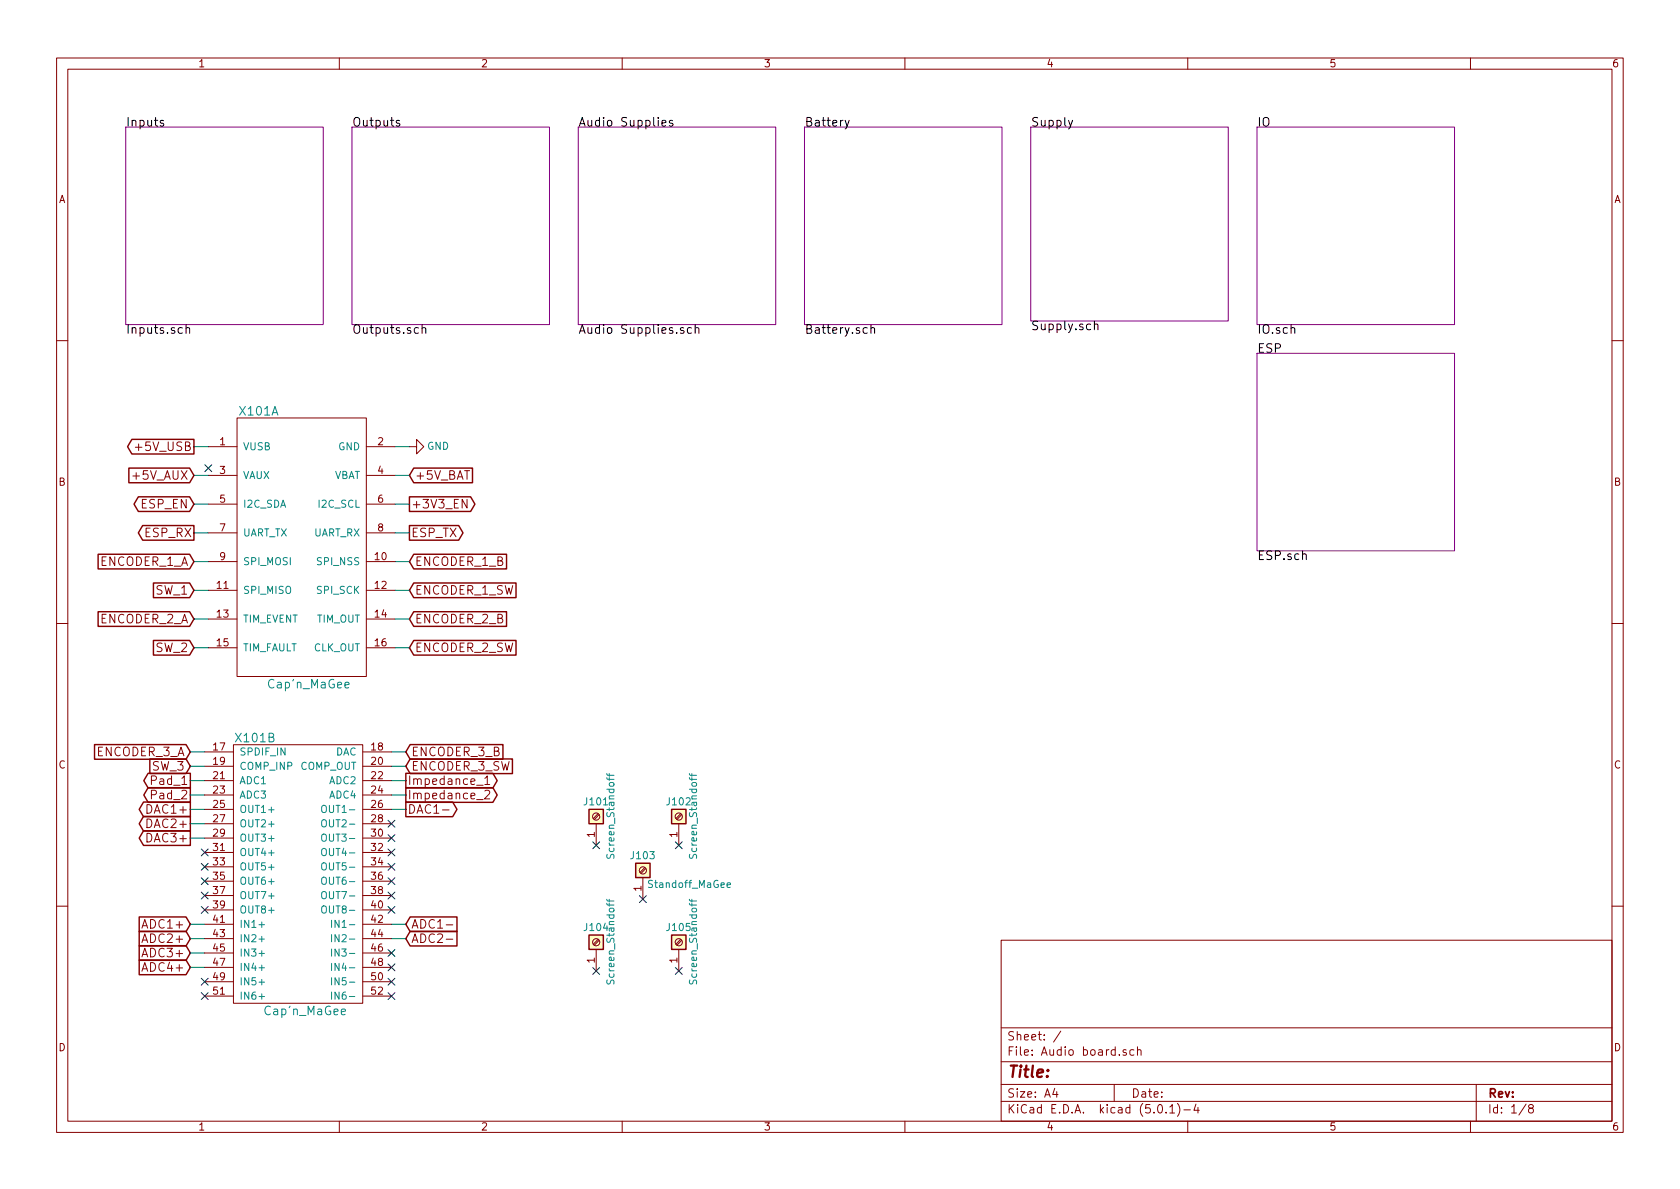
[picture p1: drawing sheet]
EESchema Schematic File Version 2
LIBS:power
LIBS:device
LIBS:switches
LIBS:relays
LIBS:motors
LIBS:transistors
LIBS:conn
LIBS:linear
LIBS:regul
LIBS:74xx
LIBS:cmos4000
LIBS:adc-dac
LIBS:memory
LIBS:xilinx
LIBS:microcontrollers
LIBS:dsp
LIBS:microchip
LIBS:analog_switches
LIBS:motorola
LIBS:texas
LIBS:intel
LIBS:audio
LIBS:interface
LIBS:digital-audio
LIBS:philips
LIBS:display
LIBS:cypress
LIBS:siliconi
LIBS:opto
LIBS:atmel
LIBS:contrib
LIBS:valves
LIBS:BOOST
LIBS:BUCK
LIBS:CODEC
LIBS:CONNECTOR
LIBS:EMI_GASKET
LIBS:LDO
LIBS:LED
LIBS:POWER_SW
LIBS:SDRAM
LIBS:STM32
LIBS:TVS_ARRAY
LIBS:LOGIC
LIBS:BATTERY
LIBS:DISCRETE
LIBS:ELECTROMECH
LIBS:WIFI
LIBS:Audio board-cache
EELAYER 25 0
EELAYER END
$Descr A4 11693 8268
encoding utf-8
Sheet 1 8
Title ""
Date ""
Rev ""
Comp ""
Comment1 ""
Comment2 ""
Comment3 ""
Comment4 ""
$EndDescr
$Sheet
S 875  875  1375 1375
U 5AD71B4E
F0 "Inputs" 60
F1 "Inputs.sch" 60
$EndSheet
$Sheet
S 2450 875  1375 1375
U 5ADC64DA
F0 "Outputs" 60
F1 "Outputs.sch" 60
$EndSheet
$Sheet
S 4025 875  1375 1375
U 5ADD1B2B
F0 "Audio Supplies" 60
F1 "Audio Supplies.sch" 60
$EndSheet
$Sheet
S 5600 875  1375 1375
U 5ADF4057
F0 "Battery" 60
F1 "Battery.sch" 60
$EndSheet
$Sheet
S 7175 875  1375 1350
U 5AE0438D
F0 "Supply" 60
F1 "Supply.sch" 60
$EndSheet
$Comp
L Cap'n_MaGee X101
U 1 1
P 2100 3800
F 0 "X101" H 1800 4750 60  0000 C CNN
F 1 "Cap'n_MaGee" H 2150 2850 60  0000 C CNN
F 2 "PCI-e:Mini_PCI-e_Female" H 1350 3300 60  0001 C CNN
F 3 "" H 1350 3300 60  0001 C CNN
	1    2100 3800
	1    0    0    -1  
$EndComp
$Comp
L Cap'n_MaGee X101
U 2 1
P 2075 6075
F 0 "X101" H 1775 7025 60  0000 C CNN
F 1 "Cap'n_MaGee" H 2125 5125 60  0000 C CNN
F 2 "PCI-e:Mini_PCI-e_Female" H 1325 5575 60  0001 C CNN
F 3 "" H 1325 5575 60  0001 C CNN
	2    2075 6075
	1    0    0    -1  
$EndComp
Text GLabel 1325 5425 0    60   Output ~ 0
Pad_1
Text GLabel 2825 5425 2    60   Output ~ 0
Impedance_1
Text GLabel 2825 5525 2    60   Output ~ 0
Impedance_2
Text GLabel 1325 5525 0    60   Output ~ 0
Pad_2
Text GLabel 1350 3700 0    60   Output ~ 0
ESP_RX
Text GLabel 2850 3700 2    60   Output ~ 0
ESP_TX
Text GLabel 1350 3500 0    60   BiDi ~ 0
ESP_EN
Text GLabel 2850 3500 2    60   Output ~ 0
+3V3_EN
$Sheet
S 8750 875  1375 1375
U 5AE2D1FA
F0 "IO" 60
F1 "IO.sch" 60
$EndSheet
$Comp
L Screw_Terminal_01x01 J103
U 1 1
P 4475 6050
F 0 "J103" V 4575 6050 50  0000 C CNN
F 1 "Standoff_MaGee" V 4375 5725 50  0000 C CNN
F 2 "ELECTROMECH:Keystone_1560A" H 4475 6050 50  0001 C CNN
F 3 "" H 4475 6050 50  0001 C CNN
	1    4475 6050
	0    -1   -1   0   
$EndComp
NoConn ~ 4475 6250
Text GLabel 1325 5325 0    60   Input ~ 0
SW_3
Text GLabel 2825 5325 2    60   Input ~ 0
ENCODER_3_SW
Text GLabel 2825 5225 2    60   Input ~ 0
ENCODER_3_B
Text GLabel 1325 5225 0    60   Input ~ 0
ENCODER_3_A
Text GLabel 2850 4500 2    60   Input ~ 0
ENCODER_2_SW
Text GLabel 2850 4300 2    60   Input ~ 0
ENCODER_2_B
Text GLabel 1350 4500 0    60   Input ~ 0
SW_2
Text GLabel 1350 4300 0    60   Input ~ 0
ENCODER_2_A
Text GLabel 2850 4100 2    60   Input ~ 0
ENCODER_1_SW
Text GLabel 2850 3900 2    60   Input ~ 0
ENCODER_1_B
Text GLabel 1350 4100 0    60   Input ~ 0
SW_1
Text GLabel 1350 3900 0    60   Input ~ 0
ENCODER_1_A
$Comp
L GND #PWR01
U 1 1
P 2850 3100
F 0 "#PWR01" H 2850 2850 50  0001 C CNN
F 1 "GND" V 2850 2900 50  0000 C CNN
F 2 "" H 2850 3100 50  0001 C CNN
F 3 "" H 2850 3100 50  0001 C CNN
	1    2850 3100
	0    -1   -1   0   
$EndComp
Text GLabel 2850 3300 2    60   Input ~ 0
+5V_BAT
Text GLabel 1350 3300 0    60   Input ~ 0
+5V_AUX
Text GLabel 1350 3100 0    60   Output ~ 0
+5V_USB
Text GLabel 1325 5625 0    60   Output ~ 0
DAC1+
Text GLabel 2825 5625 2    60   Output ~ 0
DAC1-
Text GLabel 1325 5725 0    60   Output ~ 0
DAC2+
Text GLabel 1325 5825 0    60   Output ~ 0
DAC3+
Text GLabel 1325 6425 0    60   Input ~ 0
ADC1+
Text GLabel 1325 6525 0    60   Input ~ 0
ADC2+
Text GLabel 1325 6625 0    60   Input ~ 0
ADC3+
Text GLabel 1325 6725 0    60   Input ~ 0
ADC4+
Text GLabel 2825 6425 2    60   Input ~ 0
ADC1-
Text GLabel 2825 6525 2    60   Input ~ 0
ADC2-
$Comp
L Screw_Terminal_01x01 J101
U 1 1
P 4150 5675
F 0 "J101" V 4250 5675 50  0000 C CNN
F 1 "Screen_Standoff" H 4150 5575 50  0000 C CNN
F 2 "ELECTROMECH:HARWIN_R30-1001002" H 4150 5675 50  0001 C CNN
F 3 "" H 4150 5675 50  0001 C CNN
	1    4150 5675
	0    -1   -1   0   
$EndComp
$Comp
L Screw_Terminal_01x01 J102
U 1 1
P 4725 5675
F 0 "J102" V 4825 5675 50  0000 C CNN
F 1 "Screen_Standoff" H 4725 5575 50  0000 C CNN
F 2 "ELECTROMECH:HARWIN_R30-1001002" H 4725 5675 50  0001 C CNN
F 3 "" H 4725 5675 50  0001 C CNN
	1    4725 5675
	0    -1   -1   0   
$EndComp
$Comp
L Screw_Terminal_01x01 J104
U 1 1
P 4150 6550
F 0 "J104" V 4250 6550 50  0000 C CNN
F 1 "Screen_Standoff" H 4150 6450 50  0000 C CNN
F 2 "ELECTROMECH:HARWIN_R30-1001002" H 4150 6550 50  0001 C CNN
F 3 "" H 4150 6550 50  0001 C CNN
	1    4150 6550
	0    -1   -1   0   
$EndComp
$Comp
L Screw_Terminal_01x01 J105
U 1 1
P 4725 6550
F 0 "J105" V 4825 6550 50  0000 C CNN
F 1 "Screen_Standoff" H 4725 6450 50  0000 C CNN
F 2 "ELECTROMECH:HARWIN_R30-1001002" H 4725 6550 50  0001 C CNN
F 3 "" H 4725 6550 50  0001 C CNN
	1    4725 6550
	0    -1   -1   0   
$EndComp
NoConn ~ 4150 5875
NoConn ~ 4725 5875
NoConn ~ 4725 6750
NoConn ~ 4150 6750
Wire Wire Line
	2725 6525 2825 6525
Wire Wire Line
	2725 6425 2825 6425
Wire Wire Line
	1325 6725 1425 6725
Wire Wire Line
	1325 6625 1425 6625
Wire Wire Line
	1325 6525 1425 6525
Wire Wire Line
	1325 6425 1425 6425
Wire Wire Line
	1325 5825 1425 5825
Wire Wire Line
	1325 5725 1425 5725
Wire Wire Line
	2725 5625 2825 5625
Wire Wire Line
	1325 5625 1425 5625
Wire Wire Line
	1350 3300 1450 3300
Wire Wire Line
	1350 3100 1450 3100
Wire Wire Line
	2750 3300 2850 3300
Wire Wire Line
	2750 3100 2850 3100
Wire Wire Line
	2750 3900 2850 3900
Wire Wire Line
	2750 4100 2850 4100
Wire Wire Line
	1350 3900 1450 3900
Wire Wire Line
	1350 4100 1450 4100
Wire Wire Line
	2750 4500 2850 4500
Wire Wire Line
	2750 4300 2850 4300
Wire Wire Line
	1350 4500 1450 4500
Wire Wire Line
	1350 4300 1450 4300
Wire Wire Line
	2725 5225 2825 5225
Wire Wire Line
	1325 5225 1425 5225
Wire Wire Line
	2825 5325 2725 5325
Wire Wire Line
	1325 5325 1425 5325
Wire Wire Line
	2750 3500 2850 3500
Wire Wire Line
	1350 3500 1450 3500
Wire Wire Line
	2750 3700 2850 3700
Wire Wire Line
	1350 3700 1450 3700
Wire Wire Line
	1325 5525 1425 5525
Wire Wire Line
	2725 5425 2825 5425
Wire Wire Line
	2725 5525 2825 5525
Wire Wire Line
	1325 5425 1425 5425
NoConn ~ 1425 5925
NoConn ~ 1425 6025
NoConn ~ 1425 6125
NoConn ~ 1425 6225
NoConn ~ 1425 6325
NoConn ~ 2725 5725
NoConn ~ 2725 5825
NoConn ~ 2725 5925
NoConn ~ 2725 6025
NoConn ~ 2725 6125
NoConn ~ 2725 6225
NoConn ~ 2725 6325
NoConn ~ 2725 6625
NoConn ~ 2725 6725
NoConn ~ 2725 6825
NoConn ~ 2725 6925
NoConn ~ 1425 6825
NoConn ~ 1425 6925
$Sheet
S 8750 2450 1375 1375
U 5AE5F321
F0 "ESP" 60
F1 "ESP.sch" 60
$EndSheet
NoConn ~ 1450 3250
$EndSCHEMATC
